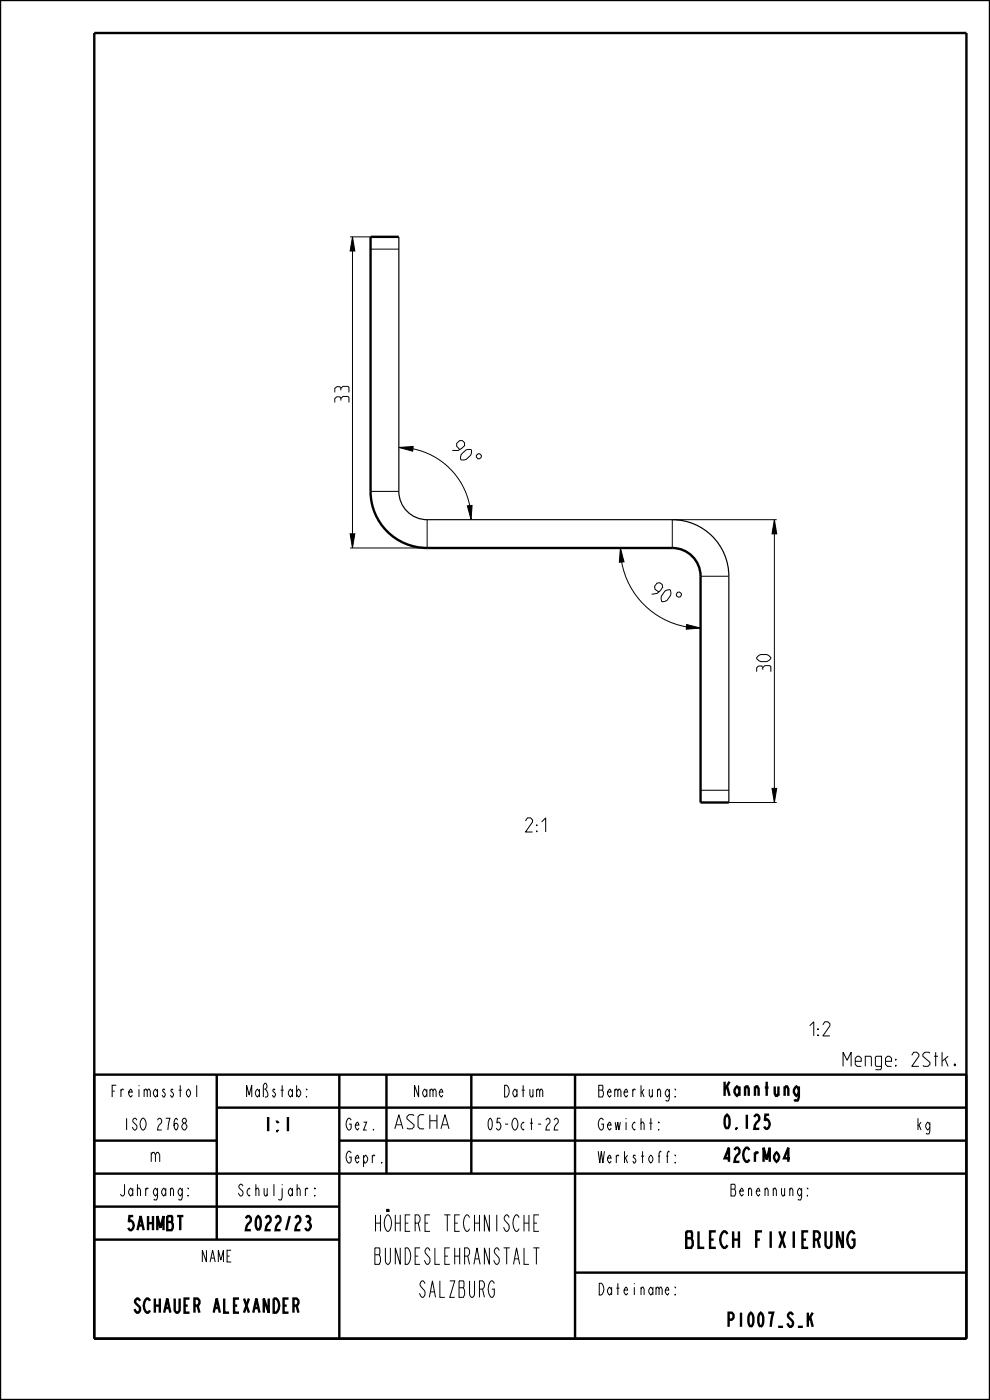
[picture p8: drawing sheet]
<svg xmlns="http://www.w3.org/2000/svg" width="210mm" height="297mm" viewBox="0 0 210 297" stroke-linecap="round" stroke-linejoin="round" font-family="sans-serif">
<path d="M74.8 50.2l.5 3h-1zM84.6 94.9l3-.2-.1 1zM74.3 113.2h1l-.5 3zM99.1 107.3l1-.1-.2 3zM131.6 116.2l.8 3-1 .1zM164.3 110.2l.5 3h-1zM145.7 132.5l2.9 .7-3 .3zM163.8 167.2h1l-.5 3z" fill="#000"/>
<g fill="none" stroke="#000" stroke-width=".21">
<path d="M74.3 50.2h4.3M74.8 50.2l.5 3h-1zM74.8 53.2v60M84.6 94.9l3-.2-.1 1zM87.6 95.2a15.3 15.3 0 0 1 12 12.1M101 96.6l.4-.3h.4l.3 .3v.4l-.4 .3h-.3l-.4-.3zM74.3 113.2h1l-.5 3zM78.6 104.2h6M90.6 110.2v6h-16.3M99.1 107.3l1-.1-.2 3zM131.6 116.2l.8 3-1 .1zM131.9 119.2a17 17 0 0 0 13.7 13.8"/>
<path d="M164.3 110.2l.5 3h-1zM164.3 113.2v54M164.8 110.2h-22.2v6M143.7 125.6h.4l.4 .3 .1 .3-.3 .4-.4 .1-.4-.3v-.3zM145.7 132.5l2.9 .7-3 .3zM148.6 122.2h6M154.6 170.2h10.2M163.8 167.2h1l-.5 3z"/>
</g>
<g fill="none" stroke="#000" stroke-width=".51">
<path d="M0 0h210v297h-210zM20 7h185v277h-185zM78.6 104.2a12 12 0 0 0 12 12h52a6 6 0 0 1 6 6M20 228h185v56M46 235h159M46 228v35M72 228v56M82 228v21M100 228v21M122 228v56M20 242h26M20 249h185"/>
<path d="M20 256h52M72 242h133M20 263h52M122 270h83"/>
</g>
<path d="M84.6 104.2a6 6 0 0 0 6 6h52a12 12 0 0 1 12 12" fill="none" stroke="#000" stroke-width=".25"/>
<!-- layer: A_RUNDUNGEN -->
<path d="M84.6 50.2h-6v54M148.6 122.2v48h6" fill="none" stroke="#000" stroke-width=".51"/>
<path d="M78.6 52.8h6M148.6 167.6h6" fill="none" stroke="#000" stroke-width=".21"/>
<path d="M84.6 50.2v54M154.6 122.2v48" fill="none" stroke="#000" stroke-width=".25"/>
<g font-size="4.6">
<text x="77.1" y="261.2">HÖHERE TECHNISCHE</text>
<text x="77.1" y="268.2">BUNDESLEHRANSTALT</text>
<text x="143" y="264.7">BLECH FIXIERUNG</text>
<text x="87.6" y="275.2">SALZBURG</text>
</g>
<g font-size="3.9">
<text x="74" y="85.4" transform="rotate(-90 74 85.4)">33</text>
<text x="95.6" y="95.2" transform="rotate(47 95.6 95.2)">90</text>
<text x="137.9" y="125.8" transform="rotate(35 137.9 125.8)">90</text>
<text x="163.5" y="142.5" transform="rotate(-90 163.5 142.5)">30</text>
<text x="109.6" y="176.5">2:1</text>
<text x="169.9" y="219.8">1:2</text>
<text x="178.3" y="226.2">Menge: 2Stk.</text>
<text x="153.2" y="232.5">Kanntung</text>
<text x="55.5" y="240">1:1</text>
<text x="83.2" y="239.5">ASCHA</text>
<text x="153.2" y="239.5">0.125</text>
<text x="31.6" y="246.5">m</text>
<text x="153.2" y="246.5">42CrMo4</text>
<text x="26" y="261">5AHMBT</text>
<text x="50.8" y="261">2022/23</text>
<text x="26.1" y="278.5">SCHAUER ALEXANDER</text>
<text x="152.9" y="281.5">P1007_S_K</text>
</g>
<g font-size="3.3">
<text x="22.3" y="232.7">Freimasstol</text>
<text x="51.2" y="232.7">Maßstab:</text>
<text x="87.1" y="232.7">Name</text>
<text x="106.1" y="232.7">Datum</text>
<text x="127.1" y="232.7">Bemerkung:</text>
<text x="25.2" y="239.7">ISO 2768</text>
<text x="73.2" y="239.7">Gez.</text>
<text x="102.2" y="239.7">05-Oct-22</text>
<text x="127.1" y="239.7">Gewicht:</text>
<text x="194.2" y="239.7">kg</text>
<text x="73.2" y="246.7">Gepr.</text>
<text x="127.1" y="246.7">Werkstoff:</text>
<text x="24.2" y="253.7">Jahrgang:</text>
<text x="49.2" y="253.7">Schuljahr:</text>
<text x="153.7" y="253.7">Benennung:</text>
<text x="42.1" y="267.7">NAME</text>
<text x="127.1" y="274.7">Dateiname:</text>
</g>
</svg>
